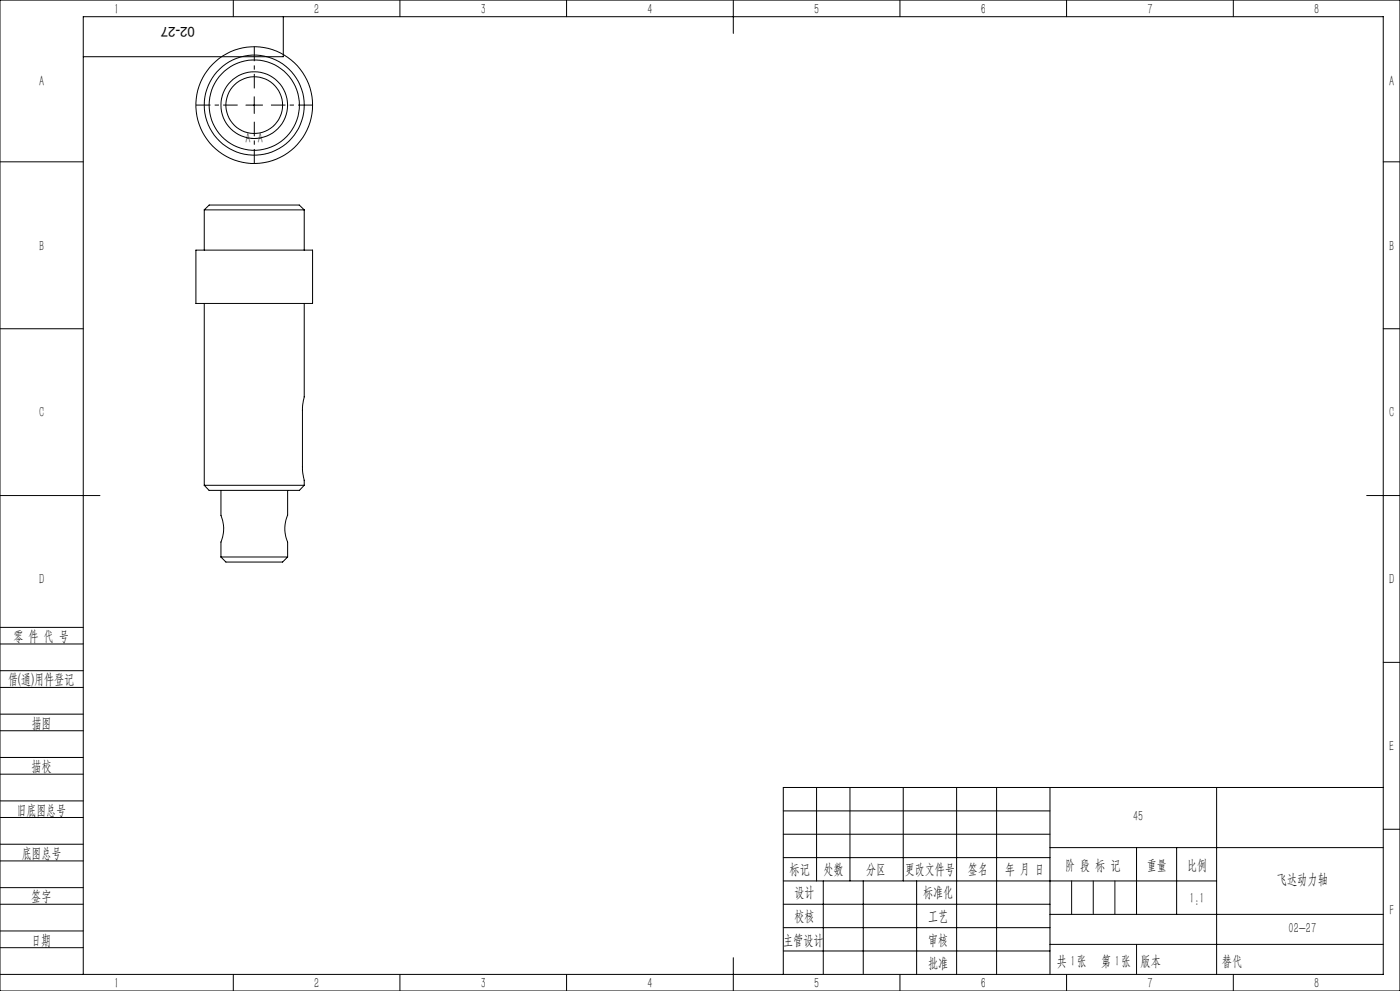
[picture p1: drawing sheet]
<svg xmlns="http://www.w3.org/2000/svg" width="420mm" height="297mm" viewBox="0 0 420 297" stroke-linecap="round" stroke-linejoin="round" font-family="sans-serif">
<g fill="none" stroke="#000" stroke-width=".3">
<path d="M0 0h420v297h-420zM70 0v5M85 5v12h-60M120 0v5M170 0v5M220 0v10M270 0v5M320 0v5M370 0v5M73.8 31.5h5M76.3 29v5M0 48.5h25"/>
<path d="M415 48.5h5M58.8 75h35v15.9h-35zM61.3 62.9h30M61.3 62.9l1.5-1.4h27l1.5 1.4M61.3 62.9v12.1M91.3 62.9v12.1M0 98.5h25M61.3 90.9v54.5M91.3 90.9v28.1l-.6 3.4v18.2l.6 3.3v1.5M415 98.5h5M0 148.5h30M61.3 145.4h30"/>
<path d="M61.3 145.4l1.4 1.6h27.1l1.5-1.6M66.3 147v7.4a10.2 10.2 0 0 1 0 8.1v4.4M86.3 147v7.4a10.1 10.1 0 0 0 0 8.1M410 148.5h10M66.3 166.9h20M66.3 166.9l1.5 1.5h17l1.5-1.5M86.3 162.5v4.4M0 193h25M0 188h25M415 198.5h5M0 206h25M0 201h25"/>
<path d="M0 219h25M0 214h25M0 232h25M0 227h25M245 236v28M255 236v28M271 236v28M287 236v56M299 236v56M315 236v56M365 236v56M415 236h-180v56"/>
<path d="M0 245h25M0 240h25M0 258h25M0 253h25M235 243h80M235 250h80M235 257h80M315 254h100M341 254v20M353 254v20M415 248.5h5M0 271h25"/>
<path d="M0 266h25M0 279h25M235 271h80M235 264h130M235 278h80M247 264v28M259 264v28M275 264v28M315 274h100M0 284h25M0 292h415v-287h-390v287M70 292v5"/>
<path d="M120 292v5M170 292v5M220 287v10M235 285h80M270 292v5M315 283h100M320 292v5M370 292v5"/>
<circle cx="76.3" cy="31.5" r="15"/>
<circle cx="76.3" cy="31.5" r="13.5"/>
<circle cx="76.3" cy="31.5" r="17.5"/>
<circle cx="76.3" cy="31.5" r="8.5"/>
<circle cx="76.3" cy="31.5" r="10"/>
</g>
<path d="M71.3 31.5h-12.5M76.3 26.5v-12.5M76.3 36.5v12.5M81.3 31.5h12.5" fill="none" stroke="#000" stroke-width=".3" stroke-dasharray="30.5 1.3 1.3 1.3" stroke-dashoffset="26.1" stroke-linecap="butt"/>
<path d="M321.5 264v10M328 264v10M334.5 264v10M341 283v9" fill="none" stroke="#0a0605" stroke-width=".3"/>
<g font-size="4.4">
<text x="34.2" y="4.2">1</text>
<text x="94.2" y="4.2">2</text>
<text x="144.2" y="4.2">3</text>
<text x="194.2" y="4.2">4</text>
<text x="244.2" y="4.2">5</text>
<text x="294.2" y="4.2">6</text>
<text x="344.2" y="4.2">7</text>
<text x="394.2" y="4.2">8</text>
<text x="11.7" y="25.9">A</text>
<text x="416.7" y="25.9">A</text>
<text x="73.7" y="43">A-A</text>
<text x="11.7" y="75.1">B</text>
<text x="416.7" y="75.1">B</text>
<text x="11.7" y="125.1">C</text>
<text x="416.7" y="125.1">C</text>
<text x="11.7" y="175.1">D</text>
<text x="416.7" y="175.1">D</text>
<text x="4" y="192">零 件 代 号</text>
<text x="2.5" y="205.1">借(通)用件登记</text>
<text x="9.5" y="218.1">描图</text>
<text x="416.7" y="225.1">E</text>
<text x="9.5" y="231.1">描校</text>
<text x="5" y="244.2">旧底图总号</text>
<text x="339.9" y="246.2">45</text>
<text x="6.5" y="257.2">底图总号</text>
<text x="236.9" y="261.9">标记</text>
<text x="247.1" y="261.9">处数</text>
<text x="259.9" y="261.9">分区</text>
<text x="271.5" y="261.9">更改文件号</text>
<text x="290.4" y="261.9">签名</text>
<text x="301.5" y="261.9">年 月 日</text>
<text x="319.5" y="260.6">阶 段 标 记</text>
<text x="344" y="260.6">重量</text>
<text x="356.1" y="260.6">比例</text>
<text x="238.3" y="268.9">设计</text>
<text x="276.9" y="268.9">标准化</text>
<text x="383.1" y="264.8">飞达动力轴</text>
<text x="9.4" y="270.1">签字</text>
<text x="356.8" y="270.7">1:1</text>
<text x="416.8" y="274.4">F</text>
<text x="238.3" y="276.1">校核</text>
<text x="278.4" y="276">工艺</text>
<text x="386.6" y="279.6">02-27</text>
<text x="9.4" y="283.2">日期</text>
<text x="234.9" y="283.3">主管设计</text>
<text x="278.4" y="283.3">审核</text>
<text x="278.4" y="290.2">批准</text>
<text x="317.1" y="289.4">共 张</text>
<text x="321.1" y="289.4">1</text>
<text x="330.3" y="289.4">第 张</text>
<text x="334.5" y="289.4">1</text>
<text x="342.1" y="289.4">版本</text>
<text x="34.2" y="296.2">1</text>
<text x="94.2" y="296.2">2</text>
<text x="144.2" y="296.2">3</text>
<text x="194.2" y="296.2">4</text>
<text x="244.2" y="296.2">5</text>
<text x="294.2" y="296.2">6</text>
<text x="344.2" y="296.2">7</text>
<text x="394.2" y="296.2">8</text>
</g>
<text font-size="4.4" fill="#0a0605" x="366.6" y="289.4">替代</text>
<text font-size="4.1" fill="#0a0605" x="58.5" y="8" transform="rotate(-180 58.5 8)">02-27</text>
</svg>
